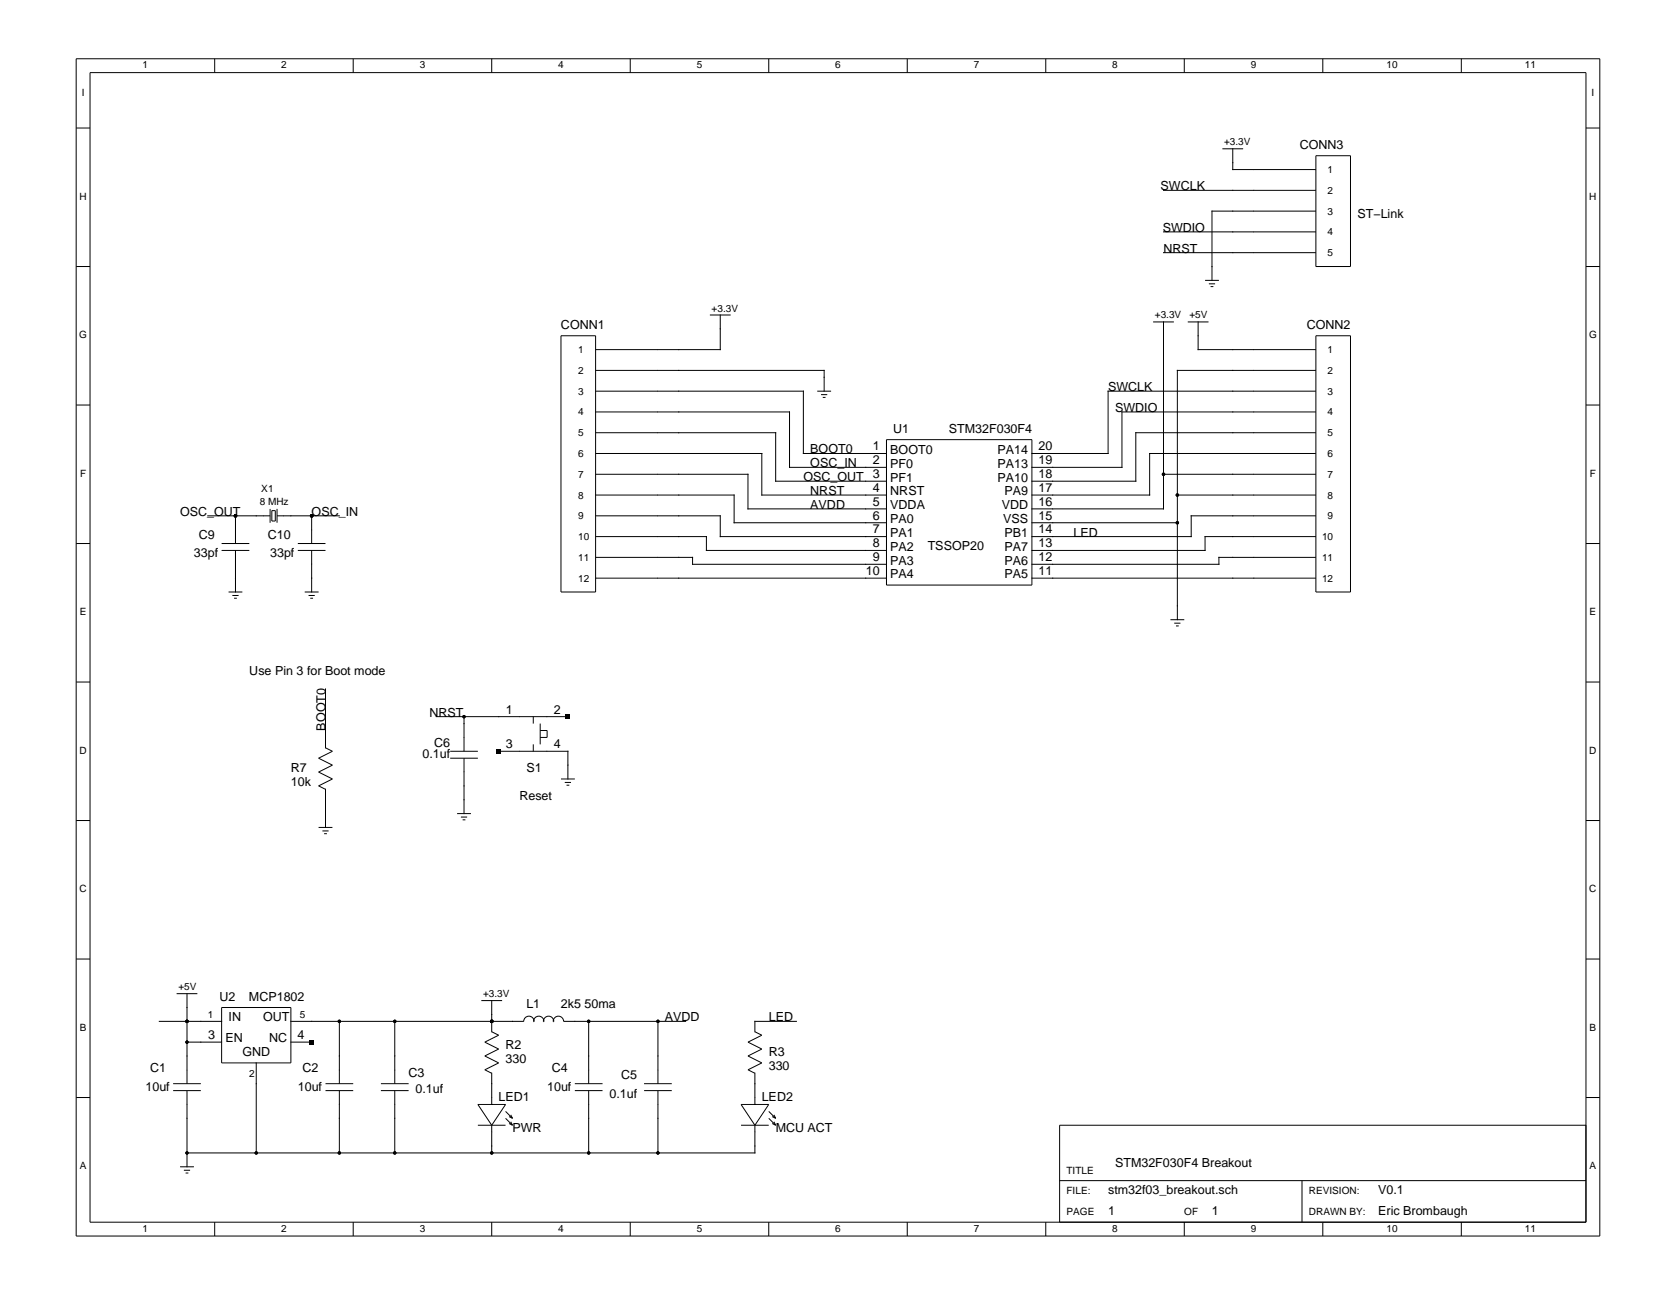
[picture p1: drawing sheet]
<svg xmlns="http://www.w3.org/2000/svg" width="279mm" height="216mm" viewBox="0 0 279 216" stroke-linecap="round" stroke-linejoin="round" font-family="sans-serif">
<g fill="none" stroke="#000" stroke-width=".17">
<path d="M12.7 9.8h254v196.3h-254zM15 12.1h249.4v191.7h-249.4zM35.8 9.8v2.3M58.9 9.8v2.3M82 9.8v2.3M105.1 9.8v2.3M128.2 9.8v2.3M151.2 9.8v2.3M174.3 9.8v2.3M197.4 9.8v2.3M220.5 9.8v2.3M243.6 9.8v2.3"/>
<path d="M12.7 21.3h2.3M194 31.7h25.4M194 38.7h25.4M203.8 24.8h3.4M205.5 24.8v3.5h13.9M219.4 26h5.7v18.4h-5.7zM219.4 35.2h-17.4v11.5M264.4 21.3h2.3M12.7 44.4h2.3M93.5 56h5.8v42.7h-5.8zM118.3 52.5h3.5M120.1 52.5v5.8h-20.8"/>
<path d="M192.2 53.7h3.5M194 53.7v31.1h-22M194 42.1h25.4M198 53.7h3.5M199.7 53.7v4.6h19.7M200.9 46.7h2.3M201.5 47.3h1.1M201.8 47.8h.5M219.4 56h5.7v42.7h-5.7zM264.4 44.4h2.3M12.7 67.5h2.3M99.3 75.6h27.7v6.9h20.8"/>
<path d="M99.3 72.1h30v8.1h18.5M99.3 68.7h32.3v9.2h16.2M99.3 65.2h34.6v10.4h13.9M99.3 79.1h25.4v5.7h23.1M99.3 61.8h38.1v3.4M136.2 65.2h2.3M136.9 65.8h1M137.2 66.3h.4M147.8 73.3h24.2v24.2h-24.2zM194 79.1h25.4M219.4 75.6h-27.7v6.9h-19.7M219.4 72.1h-30.1v8.1h-17.3"/>
<path d="M219.4 68.7h-32.4v9.2h-15M219.4 65.2h-34.7v10.4h-12.7M219.4 61.8h-23.1v41.5M264.4 67.5h2.3M12.7 90.6h2.3M34.6 86h10.4M36.9 90.6h4.7M36.9 91.8h4.7M38.1 98.7h2.3M38.7 99.3h1.1M39 99.7h.5M39.3 86v4.6"/>
<path d="M39.3 91.8v6.9M45 84.8v2.4M45.3 85.1h.6v1.8h-.6zM46.2 86h10.4M46.2 84.8v2.4M49.6 90.6h4.7M49.6 91.8h4.7M50.8 98.7h2.3M51.4 99.3h1.1M51.7 99.7h.5M52 86v4.6M52 91.8v6.9"/>
<path d="M99.3 82.5h23.1v4.7h25.4M99.3 89.5h18.5v2.3h30M99.3 86h20.8v3.5h27.7M99.3 96.4h48.5M99.3 92.9h16.2v1.2h32.3M172 96.4h47.4M172 87.2h24.3M196.3 82.5h23.1M219.4 89.5h-18.5v2.3h-28.9M219.4 86h-20.8v3.5h-26.6M219.4 92.9h-16.2v1.2h-31.2M264.4 90.6h2.3"/>
<path d="M12.7 113.7h2.3M54.3 114.9v9.8l1.1 .6-2.3 1.1 2.3 1.2-2.3 1.1 2.3 1.2-2.3 1.1 1.2 .6M72.7 119.5h22M77.4 119.5v5.8M88.9 119.5v1.1M195.1 103.3h2.3M195.8 103.9h1M196 104.4h.5M264.4 113.7h2.3M12.7 136.8h2.3M53.1 138h2.3M53.7 138.5h1.1"/>
<path d="M54 139h.5M54.3 131.6v6.4M75 125.3h4.7M75 126.4h4.7M76.2 135.6h2.3M76.8 136.2h1.1M77.1 136.7h.5M77.4 126.4v9.2M83.1 125.3h11.6v4.6M88.9 124.1v1.2M90.1 120.6v3.5M90.1 121.8h1.1v1.1h-1.1"/>
<path d="M93.5 129.9h2.3M94.2 130.4h1M94.4 130.9h.5M264.4 136.8h2.3M12.7 159.9h2.3M264.4 159.9h2.3M26.6 170.3h10.3M29.4 165.7h3.5M31.2 165.7v15M31.2 173.7h5.7M36.9 168h11.6v9.2h-11.6zM42.7 177.2v15"/>
<path d="M48.5 170.3h38.8a.84 .84 0 0 1 .9-.9 .84 .84 0 0 1 .8 .9 .82 .82 0 0 1 .8-.9 .82 .82 0 0 1 .8 .9 .82 .82 0 0 1 .9-.9 .82 .82 0 0 1 .8 .9 .84 .84 0 0 1 .8-.9 .84 .84 0 0 1 .9 .9h20.3M48.5 173.7h3.5M56.6 170.3v10.4M65.8 170.3v10.4M80.2 166.8h3.5M80.8 178.3l1.2 .6v5.2M82 166.8v5.2l1.1 .6-2.3 1.1 2.3 1.2-2.3 1.2 2.3 1.1-2.3 1.2M98.1 170.3v10.4M109.7 170.3v10.4M124.7 178.3l1.1 .6v5.2M132.8 170.3h-7v1.7l1.2 .6-2.3 1.1 2.3 1.2-2.3 1.2 2.3 1.1-2.3 1.2M12.7 183h2.3"/>
<path d="M28.9 181.8h4.6M28.9 180.7h4.6M30 194.5h2.3M30.7 195.1h1M30.9 195.6h.5M31.2 181.8v12.7M54.3 181.8h4.6M54.3 180.7h4.6M56.6 181.8v10.4M63.5 181.8h4.6M63.5 180.7h4.6M65.8 181.8v10.4"/>
<path d="M79.7 187.6h4.6M79.7 184.1h4.6l-2.3 3.5zM82 187.6v4.6M84.3 186.4l1.1 1.2M84.3 185.3l1.1 1.1M84.9 186.2l.5 .2M84.9 187.3l.5 .3M85.1 185.9l.3 .5M85.1 187l.3 .6M95.8 181.8h4.6M95.8 180.7h4.6M98.1 181.8v10.4"/>
<path d="M107.4 181.8h4.6M107.4 180.7h4.6M109.7 181.8v10.4M123.5 187.6h4.7M123.5 184.1h4.7l-2.4 3.5zM125.8 187.6v4.6h-94.6M128.2 185.3l1.1 1.1M128.2 186.4l1.1 1.2M128.7 187.3l.6 .3M128.7 186.2l.6 .2M129 187l.3 .6M129 185.9l.3 .5"/>
<path d="M176.6 196.8h87.8M217.1 196.8v7M264.4 187.6h-87.8v16.2M264.4 183h2.3M35.8 203.8v2.3M58.9 203.8v2.3M82 203.8v2.3M105.1 203.8v2.3M128.2 203.8v2.3M151.2 203.8v2.3M174.3 203.8v2.3M197.4 203.8v2.3"/>
<path d="M220.5 203.8v2.3M243.6 203.8v2.3"/>
</g>
<g fill="#000">
<path d="M94.3 119.1h.7v.7h-.7zM82.8 124.9h.7v.7h-.7zM51.6 173.4h.7v.7h-.7z"/>
<circle cx="194" cy="79.1" r=".29"/>
<circle cx="39.3" cy="86" r=".29"/>
<circle cx="52" cy="86" r=".29"/>
<circle cx="196.3" cy="87.2" r=".29"/>
<circle cx="196.3" cy="82.5" r=".29"/>
<circle cx="77.4" cy="119.5" r=".29"/>
<circle cx="31.2" cy="170.3" r=".29"/>
<circle cx="31.2" cy="173.7" r=".29"/>
<circle cx="56.6" cy="170.3" r=".29"/>
<circle cx="65.8" cy="170.3" r=".29"/>
<circle cx="82" cy="170.3" r=".29"/>
<circle cx="98.1" cy="170.3" r=".29"/>
<circle cx="109.7" cy="170.3" r=".29"/>
<circle cx="31.2" cy="192.2" r=".29"/>
<circle cx="42.7" cy="192.2" r=".29"/>
<circle cx="56.6" cy="192.2" r=".29"/>
<circle cx="65.8" cy="192.2" r=".29"/>
<circle cx="82" cy="192.2" r=".29"/>
<circle cx="98.1" cy="192.2" r=".29"/>
<circle cx="109.7" cy="192.2" r=".29"/>
</g>
<g font-size="2.1">
<text x="216.7" y="24.8">CONN3</text>
<text x="193.5" y="31.7">SWCLK</text>
<text x="193.8" y="38.7">SWDIO</text>
<text x="226.3" y="36.4">ST−Link</text>
<text x="194" y="42.1">NRST</text>
<text x="93.5" y="54.8">CONN1</text>
<text x="217.8" y="54.8">CONN2</text>
<text x="184.7" y="65.2">SWCLK</text>
<text x="185.9" y="68.7">SWDIO</text>
<text x="135.1" y="77.9">OSC_IN</text>
<text x="135.1" y="75.6">BOOT0</text>
<text x="145.5" y="75.1">1</text>
<text x="145.5" y="77.4">2</text>
<text x="148.4" y="75.7">BOOT0</text>
<text x="148.4" y="78">PF0</text>
<text x="148.9" y="72.1">U1</text>
<text x="158.2" y="72.1">STM32F030F4</text>
<text x="166.3" y="75.7">PA14</text>
<text x="166.3" y="78">PA13</text>
<text x="173.1" y="75.1">20</text>
<text x="173.1" y="77.4">19</text>
<text x="133.9" y="80.2">OSC_OUT</text>
<text x="135.1" y="82.5">NRST</text>
<text x="145.5" y="79.7">3</text>
<text x="145.5" y="82">4</text>
<text x="148.4" y="80.3">PF1</text>
<text x="148.4" y="82.6">NRST</text>
<text x="166.3" y="80.3">PA10</text>
<text x="167.5" y="82.6">PA9</text>
<text x="173.1" y="79.7">18</text>
<text x="173.1" y="82">17</text>
<text x="30" y="86">OSC_OUT</text>
<text x="33.1" y="89.8">C9</text>
<text x="44.7" y="89.8">C10</text>
<text x="52" y="86">OSC_IN</text>
<text x="135.1" y="84.8">AVDD</text>
<text x="145.5" y="88.9">7</text>
<text x="145.5" y="86.6">6</text>
<text x="145.5" y="84.3">5</text>
<text x="148.4" y="89.5">PA1</text>
<text x="148.4" y="87.2">PA0</text>
<text x="148.4" y="84.9">VDDA</text>
<text x="167" y="84.9">VDD</text>
<text x="167.2" y="87.2">VSS</text>
<text x="167.5" y="89.5">PB1</text>
<text x="173.1" y="86.6">15</text>
<text x="173.1" y="84.3">16</text>
<text x="173.1" y="88.9">14</text>
<text x="179" y="89.5">LED</text>
<text x="32.3" y="92.9">33pf</text>
<text x="45" y="92.9">33pf</text>
<text x="144.4" y="95.9">10</text>
<text x="145.5" y="93.6">9</text>
<text x="145.5" y="91.3">8</text>
<text x="148.4" y="94.1">PA3</text>
<text x="148.4" y="91.8">PA2</text>
<text x="154.7" y="91.8">TSSOP20</text>
<text x="167.5" y="94.1">PA6</text>
<text x="167.5" y="91.8">PA7</text>
<text x="173.1" y="93.6">12</text>
<text x="173.1" y="95.9">11</text>
<text x="173.1" y="91.3">13</text>
<text x="148.4" y="96.4">PA4</text>
<text x="167.5" y="96.4">PA5</text>
<text x="41.6" y="112.6">Use Pin 3 for Boot mode</text>
<text x="71.6" y="119.5">NRST</text>
<text x="84.3" y="119">1</text>
<text x="92.3" y="119">2</text>
<text x="54.3" y="121.8" transform="rotate(-90 54.3 121.8)">BOOT0</text>
<text x="72.4" y="124.5">C6</text>
<text x="84.3" y="124.7">3</text>
<text x="92.3" y="124.7">4</text>
<text x="48.5" y="131">10k</text>
<text x="48.5" y="128.7">R7</text>
<text x="70.4" y="126.4">0.1uf</text>
<text x="87.7" y="128.7">S1</text>
<text x="86.6" y="133.3">Reset</text>
<text x="36.6" y="166.8">U2</text>
<text x="41.5" y="166.9">MCP1802</text>
<text x="87.7" y="168">L1</text>
<text x="93.5" y="168">2k5 50ma</text>
<text x="34.7" y="173.2">3</text>
<text x="37.6" y="173.8">EN</text>
<text x="38.1" y="170.3">IN</text>
<text x="43.9" y="170.3">OUT</text>
<text x="44.8" y="173.8">NC</text>
<text x="49.6" y="173.2">4</text>
<text x="110.8" y="170.3">AVDD</text>
<text x="128.2" y="170.3">LED</text>
<text x="25" y="178.7">C1</text>
<text x="40.4" y="176.1">GND</text>
<text x="50.4" y="178.7">C2</text>
<text x="68.1" y="179.5">C3</text>
<text x="84.3" y="177.2">330</text>
<text x="84.3" y="174.9">R2</text>
<text x="92" y="178.7">C4</text>
<text x="103.6" y="179.9">C5</text>
<text x="128.2" y="178.4">330</text>
<text x="128.2" y="176.1">R3</text>
<text x="24.2" y="181.8">10uf</text>
<text x="49.6" y="181.8">10uf</text>
<text x="69.3" y="182.2">0.1uf</text>
<text x="83.1" y="183.6">LED1</text>
<text x="91.2" y="181.8">10uf</text>
<text x="101.6" y="183">0.1uf</text>
<text x="127" y="183.6">LED2</text>
<text x="85.4" y="188.8">PWR</text>
<text x="129.3" y="188.8">MCU ACT</text>
<text x="185.9" y="194.5">STM32F030F4 Breakout</text>
<text x="184.7" y="202.6">1</text>
<text x="184.7" y="199.1">stm32f03_breakout.sch</text>
<text x="202" y="202.6">1</text>
<text x="229.8" y="199.1">V0.1</text>
<text x="229.8" y="202.6">Eric Brombaugh</text>
</g>
<g font-size="1.7">
<text x="23.8" y="11.4">1</text>
<text x="46.9" y="11.4">2</text>
<text x="70" y="11.4">3</text>
<text x="93.1" y="11.4">4</text>
<text x="116.1" y="11.4">5</text>
<text x="139.2" y="11.4">6</text>
<text x="162.3" y="11.4">7</text>
<text x="185.4" y="11.4">8</text>
<text x="208.5" y="11.4">9</text>
<text x="231.1" y="11.4">10</text>
<text x="254.2" y="11.4">11</text>
<text x="13.6" y="16">I</text>
<text x="265.3" y="16">I</text>
<text x="204.1" y="24.2">+3.3V</text>
<text x="221.3" y="28.8">1</text>
<text x="13.3" y="33.3">H</text>
<text x="221.3" y="32.3">2</text>
<text x="221.3" y="35.8">3</text>
<text x="264.9" y="33.3">H</text>
<text x="221.3" y="39.2">4</text>
<text x="221.3" y="42.7">5</text>
<text x="118.6" y="51.9">+3.3V</text>
<text x="192.5" y="53.1">+3.3V</text>
<text x="198.3" y="53.1">+5V</text>
<text x="13.2" y="56.4">G</text>
<text x="96.4" y="58.9">1</text>
<text x="221.3" y="58.9">1</text>
<text x="264.9" y="56.4">G</text>
<text x="96.4" y="62.3">2</text>
<text x="96.4" y="65.8">3</text>
<text x="221.3" y="62.3">2</text>
<text x="221.3" y="65.8">3</text>
<text x="96.4" y="69.3">4</text>
<text x="221.3" y="69.3">4</text>
<text x="96.4" y="76.2">6</text>
<text x="96.4" y="72.7">5</text>
<text x="221.3" y="76.2">6</text>
<text x="221.3" y="72.7">5</text>
<text x="13.3" y="79.5">F</text>
<text x="43.6" y="82">X1</text>
<text x="96.4" y="83.1">8</text>
<text x="96.4" y="79.6">7</text>
<text x="221.3" y="83.1">8</text>
<text x="221.3" y="79.6">7</text>
<text x="265" y="79.5">F</text>
<text x="43.3" y="84.3">8 MHz</text>
<text x="96.4" y="86.6">9</text>
<text x="221.3" y="86.6">9</text>
<text x="96.4" y="90">10</text>
<text x="96.4" y="93.5">11</text>
<text x="220.4" y="90">10</text>
<text x="220.4" y="93.5">11</text>
<text x="96.4" y="97">12</text>
<text x="220.4" y="97">12</text>
<text x="13.3" y="102.6">E</text>
<text x="265" y="102.6">E</text>
<text x="13.3" y="125.7">D</text>
<text x="264.9" y="125.7">D</text>
<text x="13.3" y="148.8">C</text>
<text x="264.9" y="148.8">C</text>
<text x="29.7" y="165.1">+5V</text>
<text x="80.5" y="166.2">+3.3V</text>
<text x="13.3" y="171.9">B</text>
<text x="34.6" y="169.7">1</text>
<text x="50" y="169.7">5</text>
<text x="265" y="171.9">B</text>
<text x="41.6" y="179.5">2</text>
<text x="13.3" y="195">A</text>
<text x="177.8" y="195.7">TITLE</text>
<text x="265" y="195">A</text>
<text x="177.8" y="199.1">FILE:</text>
<text x="177.8" y="202.6">PAGE</text>
<text x="197.4" y="202.6">OF</text>
<text x="218.2" y="199.1">REVISION:</text>
<text x="218.2" y="202.6">DRAWN BY:</text>
<text x="23.8" y="205.3">1</text>
<text x="46.9" y="205.3">2</text>
<text x="70" y="205.3">3</text>
<text x="93.1" y="205.3">4</text>
<text x="116.1" y="205.3">5</text>
<text x="139.2" y="205.3">6</text>
<text x="162.3" y="205.3">7</text>
<text x="185.4" y="205.3">8</text>
<text x="208.5" y="205.3">9</text>
<text x="231.1" y="205.3">10</text>
<text x="254.2" y="205.3">11</text>
</g>
</svg>
